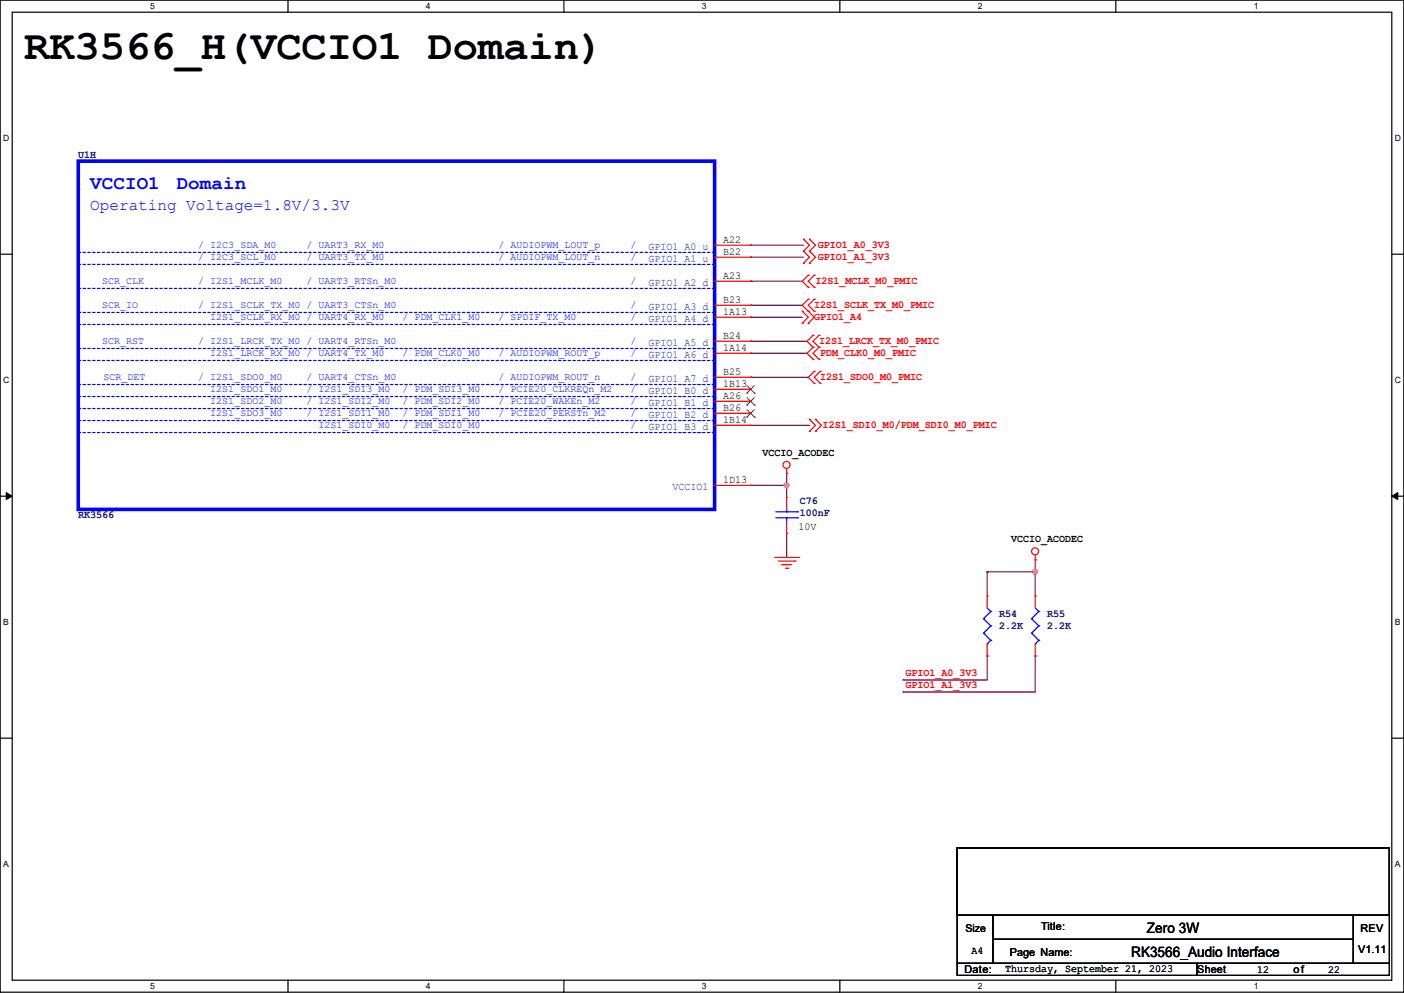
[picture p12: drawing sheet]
<svg xmlns="http://www.w3.org/2000/svg" width="297mm" height="210mm" viewBox="0 0 297 210" stroke-linecap="round" stroke-linejoin="round" font-family="sans-serif">
<path d="M0 0h297v209.8h-297zM2.6 2.6h291.8v204.7h-291.8z" fill="none" stroke="#000" stroke-width=".25"/>
<g fill="#fff">
<path d="M31.7 .3h1v2h-1z"/>
<path d="M31.7 207.6h1v1.9h-1z"/>
</g>
<path d="M60.9 0v2.6M60.9 207.3v2.5" fill="none" stroke="#000" stroke-width=".25"/>
<g fill="#fff">
<path d="M90.1 .3h1v2h-1z"/>
<path d="M90.1 207.6h1v1.9h-1z"/>
</g>
<path d="M119.3 0v2.6M119.3 207.3v2.5" fill="none" stroke="#000" stroke-width=".25"/>
<g fill="#fff">
<path d="M148.5 .3h.9v2h-.9z"/>
<path d="M148.5 207.6h.9v1.9h-.9z"/>
</g>
<path d="M177.7 0v2.6M177.7 207.3v2.5" fill="none" stroke="#000" stroke-width=".25"/>
<g fill="#fff">
<path d="M206.8 .3h1v2h-1z"/>
<path d="M206.8 207.6h1v1.9h-1z"/>
</g>
<path d="M236.1 0v2.6M236.1 207.3v2.5" fill="none" stroke="#000" stroke-width=".25"/>
<g fill="#fff">
<path d="M265.2 .3h1v2h-1z"/>
<path d="M265.2 207.6h1v1.9h-1z"/>
<path d="M.7 28.2h1.2v1.9h-1.2z"/>
<path d="M295.1 28.2h1.2v1.9h-1.2z"/>
<path d="M.7 79.3h1.2v2h-1.2z"/>
<path d="M295.1 79.3h1.2v2h-1.2z"/>
</g>
<path d="M0 53.8h2.6M294.4 53.8h2.6" fill="none" stroke="#000" stroke-width=".25"/>
<g fill="#fff">
<path d="M.7 130.5h1.2v2h-1.2z"/>
<path d="M295.1 130.5h1.1v2h-1.1z"/>
</g>
<path d="M0 104.9h2.6M294.4 104.9h2.6" fill="none" stroke="#000" stroke-width=".25"/>
<path d="M1.3 104.2l1.3 .7-1.3 .8zM294.4 104.9l1.3-.7v1.5z" fill="#000" stroke="#000" stroke-width=".21"/>
<g fill="#fff">
<path d="M.7 181.7h1.2v2h-1.2z"/>
<path d="M295.1 181.7h1.1v2h-1.1z"/>
</g>
<path d="M0 156.1h2.6M294.4 156.1h2.6M202.5 179.4h91.4v14.2h-91.4zM202.5 193.6h7.6v10.2h-7.6zM210.1 193.6h76.2v5.1h-76.2zM210.1 198.7h76.2v5.1h-76.2zM286.3 193.6h7.6v10.2h-7.6zM202.5 203.8h50.8v2.5h-50.8zM253.3 203.8h40.6v2.5h-40.6z" fill="none" stroke="#000" stroke-width=".25"/>
<g fill="none" stroke="#800040" stroke-width=".25">
<path d="M158.8 59.5h.1M158.8 54.4h.1M158.8 51.9h.1M158.8 59.5h10.9M158.8 54.4h11.2M158.8 51.9h11.2M158.8 64.6h.1M158.8 74.7h.1M158.8 79.8h.1M158.8 72.2h.1M158.8 67.1h.1M158.8 64.6h10.9"/>
<path d="M158.8 74.7h11.9M158.8 79.8h12.2M158.8 72.2h11.9M158.8 67.1h10.9M158.8 90h.1M158.8 90h12.4M158.8 102.7h.1M158.8 102.7h7.6M166.4 102.7h.1M166.4 112.8h.1M166.4 100.1h.1M166.4 100.1v5.1"/>
<path d="M166.4 112.8v5.1M219 118.4h.1M219 118.4v7.6M208.8 120.9h.1M208.8 138.7h.1M208.8 120.9v5.1M208.8 138.7v5.1h-17.7M208.8 120.9h10.2M219 120.9h.1M219 138.7h.1M219 138.7v7.6h-27.9M191.1 143.8h.1"/>
<path d="M191.1 146.3h.1"/>
</g>
<g fill="#f0f" stroke="#f0f" stroke-width=".25">
<circle cx="166.4" cy="102.6" r=".49"/>
<circle cx="219" cy="120.9" r=".49"/>
</g>
<g fill="none" stroke="#f00" stroke-width=".25">
<path d="M151.2 51.9h7.6M151.2 54.4h7.6M151.2 59.5h7.6M158.8 51.9h.1M158.8 54.4h.1M158.8 59.5h.1M170 55.7h.1M170 53.1h.1M170 50.6h.1M170 53.1l1.2 1.3-1.2 1.3M170 50.6l1.2 1.3-1.2 1.2M171 58.2h.1"/>
<path d="M171 58.2l-1.3 1.3 1.3 1.2M171.2 55.7h.1M171.2 53.1h.1M171.2 50.6h.1M171.2 53.1l1.3 1.3-1.3 1.3M171.2 50.6l1.3 1.3-1.3 1.2M172.3 58.2h.1M172.3 58.2l-1.3 1.3 1.3 1.2M151.2 79.8h7.6M151.2 72.2h7.6M151.2 74.7h7.6M151.2 64.6h7.6"/>
<path d="M151.2 67.1h7.6M158.8 79.8h.1M158.8 72.2h.1M158.8 74.7h.1M158.8 64.6h.1M158.8 67.1h.1M169.7 65.8h.1M169.7 68.4h.1M169.7 65.8l1.3 1.3-1.3 1.3M171 65.8h.1M171 68.4h.1M171 60.7h.1"/>
<path d="M171 63.3h.1M171 63.3l-1.3 1.3 2.6 2.5-1.3 1.3M172 70.9h.1M172 73.4h.1M172 76h.1M172 70.9l-1.3 1.3 1.3 1.2M172 73.4l-1.3 1.3 1.3 1.3M172.3 60.7h.1M172.3 65.8h.1M172.3 63.3h.1M172.3 78.5h.1M172.3 63.3l-1.3 1.3 1.3 1.2"/>
<path d="M172.3 78.5l-1.3 1.3 1.3 1.3M173.3 73.4h.1M173.3 70.9h.1M173.3 76h.1M173.3 70.9l-1.3 1.3 1.3 1.2M173.3 73.4l-1.3 1.3 1.3 1.3M173.5 78.5h.1M173.5 78.5l-1.2 1.3 1.2 1.3M151.2 84.9h7.6M151.2 87.4h7.6M151.2 90h7.6M151.2 82.3h7.6"/>
<path d="M158.8 84.9h.1M158.8 87.4h.1M158.8 90h.1M158.8 82.3h.1M166.4 99.1v1M171.2 88.7h.1M171.2 91.2h.1M171.2 88.7l1.3 1.3-1.3 1.2M172.3 81.1h.1M172.5 88.7h.1M172.5 91.2h.1M172.5 88.7l1.3 1.3-1.3 1.2"/>
<path d="M173.5 81.1h.1M151.2 102.7h7.6M158.8 102.7h.1M163.9 117.9h5.1M164.6 118.7h3.6M165.4 119.4h.1M165.4 119.4h2M166.4 100.1h.1M166.4 105.2h.1M166.4 112.8h.1M166.4 105.2v2.5M166.4 110.3v2.5"/>
<path d="M168.2 118.7h.1M169 117.9h.1M219 118.4h.1M219 117.4v1M166.2 120.2h.5M166.7 120.2h.1M208.8 126h.1M208.8 138.7h.1M208.8 126v2.6M208.8 136.2v2.5M219 126h.1M219 138.7h.1"/>
<path d="M219 126v2.6M219 136.2v2.5"/>
<circle cx="166.4" cy="98.3" r=".74"/>
<circle cx="219" cy="116.6" r=".74"/>
</g>
<g fill="none" stroke="#00f" stroke-width=".25">
<path d="M164.1 109.5h4.6M164.1 108.2h4.6M166.4 108.2h.1M166.4 109.5h.1M166.4 107.7v.5M166.4 109.5v.8M168.7 109.5h.1M168.7 108.2h.1M208.1 130.9h.1M208.1 133.9h.1M208.1 130.9l1.5 1.5M208.1 133.9l1.5 1.5"/>
<path d="M208.8 136.2h.1M208.8 128.6l.8 .7M209.6 129.3h.1M209.6 132.4h.1M209.6 135.4h.1M209.6 129.3l-1.5 1.6M209.6 132.4l-1.5 1.5M209.6 135.4l-.8 .8M218.2 130.9h.1M218.2 133.9h.1M218.2 130.9l1.6 1.5M218.2 133.9l1.6 1.5"/>
<path d="M219 136.2h.1M219 128.6l.8 .7M219.8 129.3h.1M219.8 132.4h.1M219.8 135.4h.1M219.8 129.3l-1.6 1.6M219.8 132.4l-1.6 1.5M219.8 135.4l-.8 .8"/>
</g>
<g fill="none" stroke="#00f" stroke-width=".25" stroke-dasharray=".5 .5">
<path d="M16.6 55.9h.1M16.6 53.4h.1M151.2 55.9h-134.6M151.2 53.4h-134.6M16.6 73.7h.1M16.6 76.2h.1M16.6 68.6h.1M16.6 61h.1M16.8 66.1h.1M151.2 73.7h-134.6M151.2 76.2h-134.6M151.2 68.6h-134.6"/>
<path d="M151.2 66.1h-134.4M151.2 61h-134.6M16.6 86.4h.1M16.6 83.9h.1M16.6 91.5h.1M16.6 81.3h.1M16.6 88.9h.1M151.2 86.4h-134.6M151.2 83.9h-134.6M151.2 91.5h-134.6M151.2 81.3h-134.6M151.2 88.9h-134.6"/>
</g>
<path d="M16.6 34.1h134.6v73.6h-134.6z" fill="none" stroke="#00f" stroke-width=".76"/>
<path d="M158 85.7h.1M158 88.2h.1M158 83.1h.1M158 84.1l1.6 1.6M158 86.7l1.6 1.5M158 81.6l1.6 1.5M159.6 84.1l-1.6 1.6M159.6 86.7l-1.6 1.5M159.6 81.6l-1.6 1.5M159.6 85.7h.1M159.6 88.2h.1M159.6 83.1h.1" fill="none" stroke="#804000" stroke-width=".21"/>
<text font-size="8.9" x="5.1" y="12.5">RK3566_H(VCCIO1 Domain)</text>
<g font-size="4.1" fill="#00f">
<text x="19.1" y="40">VCCIO1</text>
<text x="37.4" y="40">Domain</text>
</g>
<text font-size="3.4" fill="#00f" x="19.1" y="44.4">Operating Voltage=1.8V/3.3V</text>
<g font-size="3">
<text x="242.6" y="197.4">Zero 3W</text>
<text x="239.3" y="202.4">RK3566_Audio Interface</text>
</g>
<g font-size="2.3" fill="#000080">
<text x="16.6" y="33.4">U1H</text>
<text x="169.2" y="106.6">C76</text>
<text x="16.6" y="109.6">RK3566</text>
<text x="169.2" y="109.1">100nF</text>
<text x="211.4" y="130.4">R54</text>
<text x="221.5" y="130.4">R55</text>
<text x="211.4" y="133">2.2K</text>
<text x="221.5" y="133">2.2K</text>
</g>
<g font-size="2.3" fill="#004080">
<text x="137.2" y="52.8">GPIO1_A0_u</text>
<text x="137.2" y="55.3">GPIO1_A1_u</text>
<text x="137.2" y="60.4">GPIO1_A2_d</text>
<text x="137.2" y="65.5">GPIO1_A3_d</text>
<text x="137.2" y="68">GPIO1_A4_d</text>
<text x="137.2" y="73.1">GPIO1_A5_d</text>
<text x="137.2" y="75.6">GPIO1_A6_d</text>
<text x="137.2" y="80.7">GPIO1_A7_d</text>
<text x="137.2" y="83.3">GPIO1_B0_d</text>
<text x="137.2" y="85.8">GPIO1_B1_d</text>
<text x="137.2" y="88.3">GPIO1_B2_d</text>
<text x="137.2" y="90.9">GPIO1_B3_d</text>
<text x="142.3" y="103.6">VCCIO1</text>
</g>
<g font-size="2.3">
<text x="153" y="51.3">A22</text>
<text x="153" y="53.8">B22</text>
<text x="153" y="58.9">A23</text>
<text x="153" y="64">B23</text>
<text x="153" y="71.6">B24</text>
<text x="153" y="66.5">1A13</text>
<text x="153" y="74.2">1A14</text>
<text x="153" y="79.2">B25</text>
<text x="153" y="81.8">1B13</text>
<text x="153" y="84.3">A26</text>
<text x="153" y="86.9">B26</text>
<text x="153" y="89.4">1B14</text>
<text x="161.3" y="96.4">VCCIO_ACODEC</text>
<text x="153" y="102.1">1D13</text>
<text x="169" y="112.1">10V</text>
<text x="213.9" y="114.7">VCCIO_ACODEC</text>
<text x="220.3" y="196.7">Title:</text>
<text x="287.8" y="197.2">REV</text>
<text x="205.5" y="201.8">A4</text>
<text x="213.7" y="202.3">Page Name:</text>
<text x="287.3" y="201.5">V1.11</text>
<text x="204" y="205.8">Date:</text>
<text x="212.6" y="205.6">Thursday, September 21, 2023</text>
<text x="253.3" y="205.8">Sheet</text>
<text x="266" y="205.9">12</text>
<text x="273.6" y="205.8">of</text>
<text x="281" y="205.9">22</text>
</g>
<g font-size="2.3" fill="#f00">
<text x="173" y="52.5">GPIO1_A0_3V3</text>
<text x="173" y="55">GPIO1_A1_3V3</text>
<text x="172.3" y="65.2">I2S1_SCLK_TX_M0_PMIC</text>
<text x="172.5" y="60.1">I2S1_MCLK_M0_PMIC</text>
<text x="172.3" y="67.7">GPIO1_A4</text>
<text x="173.3" y="72.8">I2S1_LRCK_TX_M0_PMIC</text>
<text x="173.5" y="75.3">PDM_CLK0_M0_PMIC</text>
<text x="173.5" y="80.4">I2S1_SDO0_M0_PMIC</text>
<text x="174" y="90.6">I2S1_SDI0_M0/PDM_SDI0_M0_PMIC</text>
<text x="191.6" y="142.9">GPIO1_A0_3V3</text>
<text x="191.6" y="145.4">GPIO1_A1_3V3</text>
</g>
<text font-size="2.2" x="204.3" y="197.1">Size</text>
<g font-size="2.1" fill="#00f">
<text x="42" y="52.5">/ I2C3_SDA_M0</text>
<text x="64.8" y="52.5">/ UART3_RX_M0</text>
<text x="105.5" y="52.5">/ AUDIOPWM_LOUT_p</text>
<text x="133.4" y="52.5">/</text>
<text x="42" y="55">/ I2C3_SCL_M0</text>
<text x="64.8" y="55">/ UART3_TX_M0</text>
<text x="105.5" y="55">/ AUDIOPWM_LOUT_n</text>
<text x="133.4" y="55">/</text>
<text x="21.6" y="60.1">SCR_CLK</text>
<text x="21.6" y="65.2">SCR_IO</text>
<text x="42" y="60.1">/ I2S1_MCLK_M0</text>
<text x="42" y="65.2">/ I2S1_SCLK_TX_M0 / UART3_CTSn_M0</text>
<text x="64.8" y="60.1">/ UART3_RTSn_M0</text>
<text x="133.4" y="60.1">/</text>
<text x="133.4" y="65.2">/</text>
<text x="44.5" y="67.7">I2S1_SCLK_RX_M0 / UART4_RX_M0</text>
<text x="85.1" y="67.7">/ PDM_CLK1_M0</text>
<text x="105.5" y="67.7">/ SPDIF_TX_M0</text>
<text x="133.4" y="67.7">/</text>
<text x="21.6" y="72.8">SCR_RST</text>
<text x="42" y="72.8">/ I2S1_LRCK_TX_M0 / UART4_RTSn_M0</text>
<text x="44.5" y="75.4">I2S1_LRCK_RX_M0 / UART4_TX_M0</text>
<text x="85.1" y="75.4">/ PDM_CLK0_M0</text>
<text x="105.5" y="75.4">/ AUDIOPWM_ROUT_p</text>
<text x="133.4" y="75.4">/</text>
<text x="133.4" y="72.8">/</text>
<text x="21.9" y="80.4">SCR_DET</text>
<text x="42" y="80.4">/ I2S1_SDO0_M0</text>
<text x="44.5" y="83">I2S1_SDO1_M0</text>
<text x="64.8" y="83">/ I2S1_SDI3_M0</text>
<text x="64.8" y="80.4">/ UART4_CTSn_M0</text>
<text x="85.1" y="83">/ PDM_SDI3_M0</text>
<text x="105.5" y="83">/ PCIE20_CLKREQn_M2</text>
<text x="105.5" y="80.4">/ AUDIOPWM_ROUT_n</text>
<text x="133.4" y="80.4">/</text>
<text x="133.4" y="83">/</text>
<text x="44.5" y="88.1">I2S1_SDO3_M0</text>
<text x="44.5" y="85.5">I2S1_SDO2_M0</text>
<text x="64.8" y="88.1">/ I2S1_SDI1_M0</text>
<text x="64.8" y="85.5">/ I2S1_SDI2_M0</text>
<text x="85.1" y="85.5">/ PDM_SDI2_M0</text>
<text x="85.1" y="88.1">/ PDM_SDI1_M0</text>
<text x="105.5" y="88.1">/ PCIE20_PERSTn_M2</text>
<text x="105.5" y="85.5">/ PCIE20_WAKEn_M2</text>
<text x="133.4" y="85.5">/</text>
<text x="133.4" y="88.1">/</text>
<text x="67.4" y="90.6">I2S1_SDI0_M0</text>
<text x="85.1" y="90.6">/ PDM_SDI0_M0</text>
<text x="133.4" y="90.6">/</text>
</g>
<g font-size="1.8">
<text x="31.7" y="1.9">5</text>
<text x="90.1" y="1.9">4</text>
<text x="148.5" y="1.9">3</text>
<text x="206.8" y="1.9">2</text>
<text x="265.2" y="1.9">1</text>
<text x=".7" y="29.8">D</text>
<text x="295.1" y="29.8">D</text>
<text x=".7" y="80.9">C</text>
<text x="295.1" y="80.9">C</text>
<text x=".7" y="132.1">B</text>
<text x="295.1" y="132.1">B</text>
<text x=".7" y="183.3">A</text>
<text x="295.1" y="183.3">A</text>
<text x="31.7" y="209.2">5</text>
<text x="90.1" y="209.2">4</text>
<text x="148.5" y="209.2">3</text>
<text x="206.8" y="209.2">2</text>
<text x="265.2" y="209.2">1</text>
</g>
</svg>
